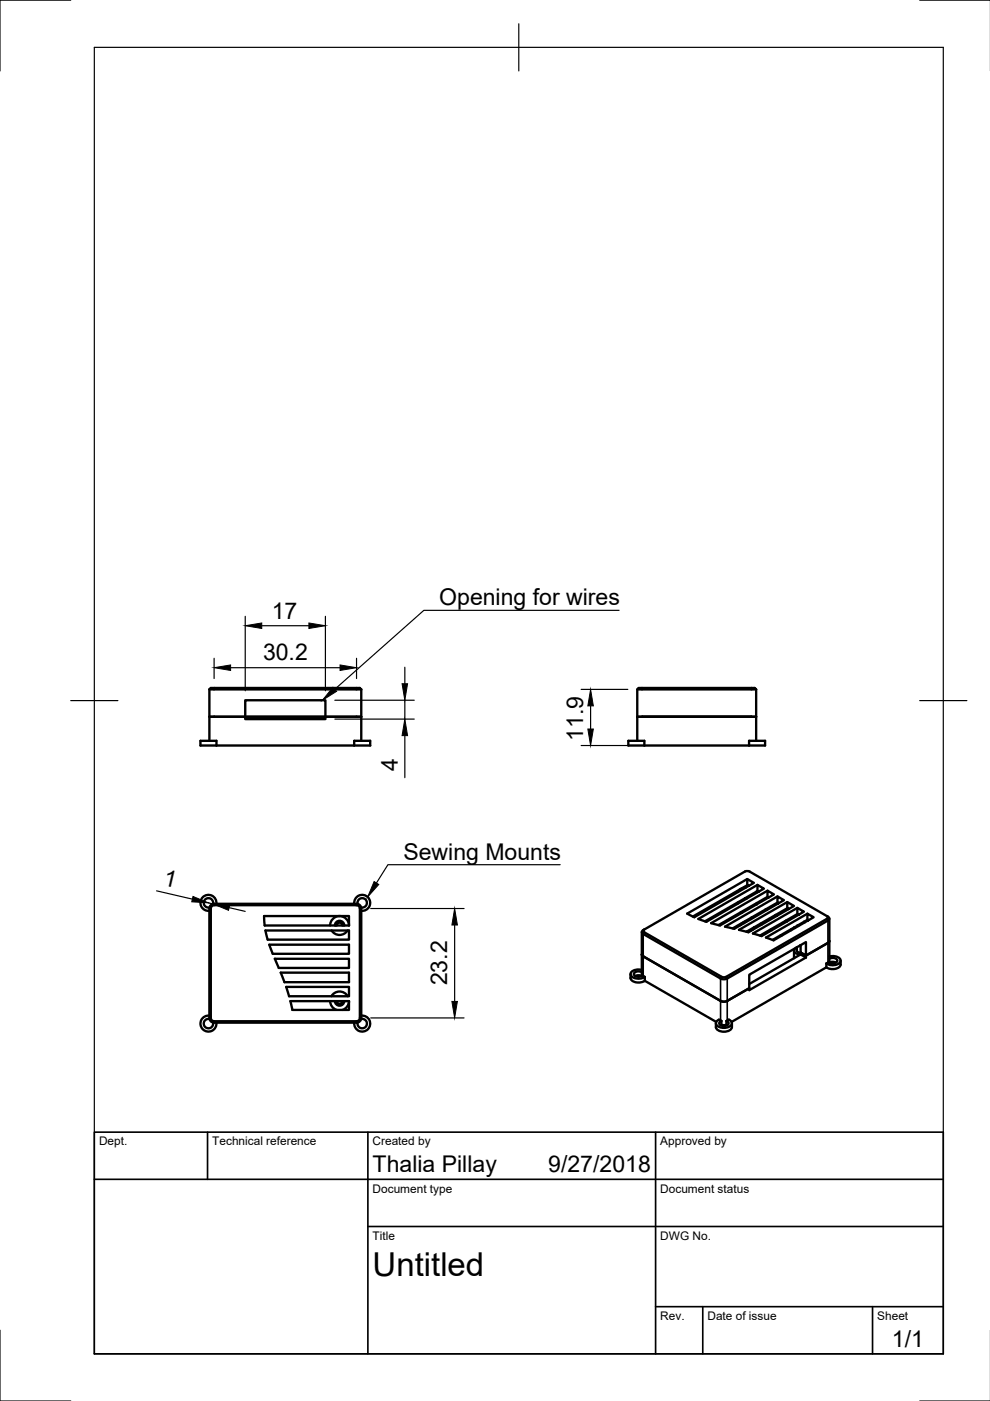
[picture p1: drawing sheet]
<svg xmlns="http://www.w3.org/2000/svg" width="210mm" height="297mm" viewBox="0 0 210 297" stroke-linecap="round" stroke-linejoin="round" font-family="sans-serif">
<!-- layer: Visible -->
<g fill="none" stroke="#000" stroke-width=".5">
<path d="M42.5 157.1h3.4v1h-3.4zM44.4 152h32.2M44.4 146.2l.3-.3h31.6l.3 .3M44.4 146.2h32.2M44.4 146.2v10.9M45.9 158.1h29.2M52 148.5h17v4h-17zM75.1 157.1h3.4v1h-3.4zM76.6 146.2v10.9M133.2 157.1h3.4v1h-3.4zM135.1 152h1M135.1 146.2h25.2"/>
<path d="M135.1 152v5.1M136.6 158.1h22.2M158.8 157.1h3.4v1h-3.4zM159.3 152h1M159.3 152h-23.2h23.2M160.3 146.2l-.3-.3h-24.6l-.3 .3v5.8M160.3 146.2v10.9M44.7 191.9l.7-.3h30.2a1 1 0 0 1 1 1v23.2a1 1 0 0 1-1 1h-30.2a1 1 0 0 1-1-1v-23.2zM44.9 192.1l.5-.2h30.2a.7 .7 0 0 1 .7 .7v23.2a.7 .7 0 0 1-.7 .7h-30.2a.7 .7 0 0 1-.7-.7v-23.2zM45.2 191.6a1 1 0 0 0-.9-1.2 1 1 0 0 0-1.1 1.1 1 1 0 0 0 1.2 .9M45.9 191.6a1.7 1.7 0 0 0-1.6-1.9 1.7 1.7 0 0 0-1.8 1.8 1.7 1.7 0 0 0 1.9 1.6M56 194.2h18v2h-17.9z"/>
<path d="M56.3 197.3h17.7v1.9h-17.3zM70 196.2a2 2 0 0 1 2-2 2 2 0 0 1 2 2M70.3 197.3a2 2 0 0 0 3.4 0M71 196.2a1 1 0 0 1 1-1 1 1 0 0 1 1 1M71.2 196.2a.8 .8 0 0 1 .8-.8 .8 .8 0 0 1 .8 .8M71.4 196.2a.6 .6 0 0 1 .6-.6 .6 .6 0 0 1 .6 .6M75.1 191.6a1.7 1.7 0 0 1 1.6-1.9 1.7 1.7 0 0 1 1.8 1.8 1.7 1.7 0 0 1-1.9 1.6M75.8 191.6a1 1 0 0 1 .9-1.2 1 1 0 0 1 1.1 1.1 1 1 0 0 1-1.2 .9M136.1 197.6v9.3a1.57 1.57 0 0 0-1.4 0M156.4 191.3v.3M157 195.9v.2M157.1 193.4l.2 .1"/>
<path d="M157.5 195.6l.2 .1M157.9 195.4l.3 .1M158 190.4l.4 .1M158.1 188.2l-1.1 .3-.5 .6M158.4 186.4l-12.7 7.3 1.5 .8 12.6-7.3-1.4-.8v1.3l.3 .1M158.4 187.7l-11.5 6.6M159.2 194.6v.3M159.2 197.3l-.8 .2M159.4 194.5l.2 .1M159.8 196.6v.1M159.8 196.7l-.2 .4M160.4 189.1v.2"/>
<path d="M160.4 189.1l-10.9 6.2M160.4 191.7h.1M160.4 191.5v.2M160.6 187.6l-12.5 7.2 1.7 .6 12.2-7-1.4-.8v1.3l.2 .2M160.6 188.9l-.2 .2M161.2 195.8l.3 .2M162.4 192.8l.2 .1M162.7 188.8l-11.9 6.9 1.9 .5 11.4-6.6-1.4-.8v1.4l.3 .1M162.7 190.2l-10.4 5.9M163.4 197.1l.2 .1M164.4 194l.3 .2M164.8 190.1l-11.1 6.4 2 .4 10.5-6-1.4-.8v1.3l.3 .1"/>
<path d="M164.8 191.4l-9.5 5.4M165.5 198.3l.2 .1M166.6 195.2l.2 .2M166.9 191.3l-10.2 5.9 2 .5 9.6-5.6-1.4-.8v1.3l.3 .1M166.9 192.6l-8.6 4.9M167.7 197v.2M168.4 196.7l.2 .1M169.1 192.5l-9.5 5.4 1.9 .6 9-5.2-1.4-.8v1.3l.2 .2M169.1 193.8l-8 4.6M169.1 196.2l.2 .1M170.5 195.4l.1 .2M171.2 195h.1"/>
<path d="M171.2 195l-7.4 4.3M171.2 193.7l-8.8 5.1 1.6 .6 8.5-4.9-1.3-.8v1.3l.2 .1-.2-.1M175.3 194.2l-16.4-9.4-.5-.1-.5 .1-21.3 12.3M175.3 194.2l.2 .4-.2 .2-21.3 12.3-.5 .1-.5-.1-16.4-9.4-.2-.2 .2-.4M175.3 194.2a.53 .53 0 0 1 .5 .8l-21.6 12.5a1.57 1.57 0 0 1-1.4 0l-16.6-9.7a.53 .53 0 0 1 .4-.7M175.8 199.5l-.3 .4-4.6 2.7M175.8 194.8v9.3a1.57 1.57 0 0 1 1.4 0M44.4 215.3a1.7 1.7 0 0 0-1.9 1.7 1.7 1.7 0 0 0 1.8 1.7 1.7 1.7 0 0 0 1.6-1.9M44.4 216a1 1 0 0 0-1.2 .9 1 1 0 0 0 1.1 1.1 1 1 0 0 0 .9-1.2M57.1 200.3h16.9v1.9h-16.2zM58.3 203.3h15.7v1.9h-14.9zM59.5 206.2h14.5v2h-13.7z"/>
<path d="M60.7 209.2h13.3v2h-12.7zM61.6 212.3h12.4v1.8h-12zM70 212.3a2 2 0 0 0 1.4 1.8M70.3 211.2a2 2 0 0 1 3.4 0M71 212.3a1 1 0 0 0 1 .9 1 1 0 0 0 1-.9M72.6 212.3a.6 .6 0 0 1-.6 .5 .6 .6 0 0 1-.6-.5M72.8 212.3a.8 .8 0 0 1-.8 .7 .8 .8 0 0 1-.8-.7M74 212.3a2 2 0 0 1-1.4 1.8M76.6 216a1 1 0 0 1 1.2 .9 1 1 0 0 1-1.1 1.1 1 1 0 0 1-.9-1.2M76.6 215.3a1.7 1.7 0 0 1 1.9 1.7 1.7 1.7 0 0 1-1.8 1.7 1.7 1.7 0 0 1-1.6-1.9M133.7 206.5v.8a1.79 1.79 0 0 0 2.4 .9l.6-.3M136.1 206.1l-.9-.1a.65 .65 0 0 0-.7 .8 1.68 1.68 0 0 0 1.8 .1l.4 .2"/>
<path d="M136.1 205.6a2.08 2.08 0 0 0-2.4 .7 1.31 1.31 0 0 0 1.7 1.2l1.3-.4M136.1 202.4l.3 .4 16.4 9.4a1.57 1.57 0 0 0 1.4 0l4.7-2.7M136.7 207.9l15.2 8.8M136.7 207.1v.8M151.8 217v.8a1.87 1.87 0 0 0 2.7 .8l.6-.5 .1-1.1M153 216.5v.8M153 217.3h1M153 216.5a.7 .7 0 0 0-1.1 .2 .7 .7 0 0 0 .4 1 2.36 2.36 0 0 0 2.8-.4 .68 .68 0 0 0-.2-.9 .68 .68 0 0 0-.9 .1M153 216.5l-.5 .4a1.07 1.07 0 0 0 1 .6 1.07 1.07 0 0 0 1-.6l-.5-.4M153 217.3l-.2 .1M154 216.5v.8M154 217.3l.2 .1"/>
<path d="M168.3 201.5v1.7M168.9 200.9v.6a.71 .71 0 0 0 .8 .5M168.9 200.9a.66 .66 0 0 0-.6 .6 .66 .66 0 0 0 .6 .7l.8 .2M169.7 200.4v1.5l1.2 .7v-2.9l-12 7v2.8M169.7 202.4l-10.8 6.2M169.7 202.4v-.5l1.2 .7M169.7 202.4l1.2 .6M170.9 203l-12 6.9v-.4M170.9 202.6v.4M175.2 205.1l-20.1 11.6M175.2 204.3v.8M175.8 202.8a2.08 2.08 0 0 1 2.4 .7 1.31 1.31 0 0 1-1.7 1.2l-1.3-.4"/>
<path d="M175.8 203.3l.9-.2a.65 .65 0 0 1 .7 .8 1.68 1.68 0 0 1-1.8 .1l-.4 .3M178.2 203.7v.8a1.79 1.79 0 0 1-2.3 .9l-.7-.3"/>
</g>
<!-- layer: Visible Narrow -->
<path d="M136.6 197.7l-.2 .3v8.9M157.7 188.1v.1M175.3 194.8l.2 .4v8.9M153 207.1l-.2 .4v8.9M154 207.1l.2 .4v8.9" fill="none" stroke="#000" stroke-width=".35"/>
<!-- layer: Border -->
<path d="M15 0h-15v15M20 10h180v277h-180zM110 5v10M195 0h15M15 148.5h10M195 148.5h10M0 282v15h15M195 297h15" fill="none" stroke="#000" stroke-width=".25"/>
<!-- layer: TitleBlock -->
<path d="M20 240h180v47h-180zM20 250h180M44 240v10M78 240v47M139 240v47M78 260h122M139 277h61M149 277v10M185 277v10" fill="none" stroke="#000" stroke-width=".35"/>
<!-- layer: Dimensions -->
<g fill="none" stroke="#000" stroke-width=".25">
<path d="M45.4 139.6v4.3M52 130.7v15.8M55.5 132.7h10M69 130.7v15.8M75.6 139.6v4.3M48.9 141.6h23.2M71 148.5h16.8M71 152.5h16.8M85.8 141.5v3.5M85.8 148.5v4M85.8 156v8.9M123.2 146.2h9.9"/>
<path d="M123.2 158.1h11.4M125.2 149.7v4.9M33.2 188.9l7.6 1.7M44.2 191.4l1 .2M48.6 192.4l3.4 .8M78.6 192.6h19.8M96.4 196.1v16.2M78.6 215.8h19.8"/>
</g>
<path d="M52 132.7l3.5-.6v1.2zM65.5 132.1l3.5 .6-3.5 .6zM45.4 141.6l3.5-.6v1.1zM72.1 141l3.5 .6-3.5 .5zM85.2 145h1.2l-.6 3.5zM85.8 152.5l.6 3.5h-1.2zM125.2 146.2l.6 3.5h-1.2zM124.6 154.6h1.2l-.6 3.5zM40.9 190.1l3.3 1.3-3.5-.2zM45.2 191.6l3.5 .3-.3 1.1zM96.4 192.6l.6 3.5h-1.2zM95.8 212.3h1.2l-.6 3.5z" fill="#000" stroke="#000" stroke-width=".21"/>
<!-- layer: Annotations -->
<path d="M70.6 145.7l.8 .9-3 1.9zM79.3 186.9l1 .6-2.3 2.7z" fill="#000" stroke="#000" stroke-width=".21"/>
<path d="M131.3 129.4h-41.4l-18.9 16.7M118.8 183.3h-36.6l-2.4 3.9" fill="none" stroke="#000" stroke-width=".25"/>
<text font-size="7" x="79" y="270.5">Untitled</text>
<g font-size="4.9">
<text x="57.6" y="131.2">17</text>
<text x="93.1" y="128.4">Opening for wires</text>
<text x="55.8" y="140">30.2</text>
<text x="123.7" y="157" transform="rotate(-90 123.7 157)">11.9</text>
<text x="84.3" y="163.4" transform="rotate(-90 84.3 163.4)">4</text>
<text x="85.5" y="182.3">Sewing Mounts</text>
<text x="34.5" y="187.6" transform="rotate(13 34.5 187.6)">1</text>
<text x="94.8" y="208.9" transform="rotate(-90 94.8 208.9)">23.2</text>
<text x="79" y="248.5">Thalia Pillay</text>
<text x="116.2" y="248.5">9/27/2018</text>
<text x="189.1" y="285.7">1/1</text>
</g>
<g font-size="2.5">
<text x="21" y="242.8">Dept.</text>
<text x="45" y="242.8">Technical reference</text>
<text x="79" y="242.8">Created by</text>
<text x="140" y="242.8">Approved by</text>
<text x="79" y="252.8">Document type</text>
<text x="140" y="252.8">Document status</text>
<text x="79" y="262.8">Title</text>
<text x="140" y="262.8">DWG No.</text>
<text x="140" y="279.8">Rev.</text>
<text x="150" y="279.8">Date of issue</text>
<text x="186" y="279.8">Sheet</text>
</g>
</svg>
